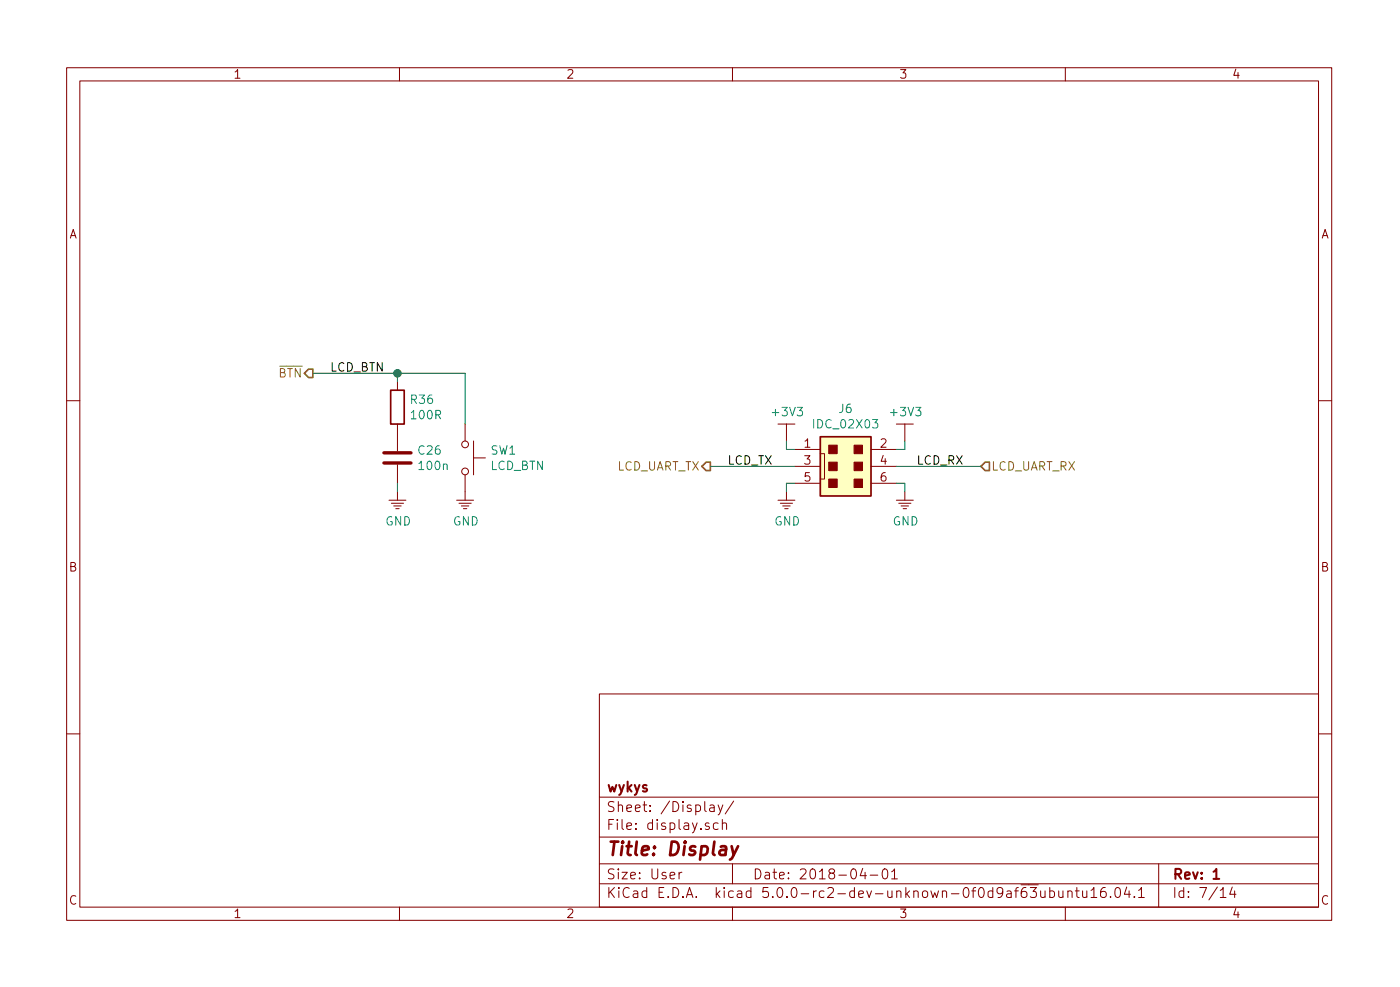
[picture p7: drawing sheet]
<svg xmlns="http://www.w3.org/2000/svg" width="210mm" height="148mm" viewBox="0 0 210 148" stroke-linecap="round" stroke-linejoin="round" font-family="sans-serif">
<g fill="none" stroke="#840000" stroke-width=".15">
<path d="M10 10.2h190v128h-190zM12 12.1h186v124.1h-186zM60 10.2v1.9M110 10.2v1.9M160 10.2v1.9M59.7 57.3v1.3M10 60.2h2M58.4 75.1h2.6M58.8 75.5h1.8M59.1 76h1.1M59.4 76.4h.5M59.7 63.7v4"/>
<path d="M59.7 69.8v2.8M59.7 73.8v1.3M68.6 75.1h2.5M68.9 75.5h1.9M69.3 76h1.1M69.6 76.4h.5M69.8 63.7v2.5M69.8 71.3v3.8M71.1 68.7h1.8M71.1 66.2v5.1M116.8 75.1h2.6M116.8 63.7h2.6"/>
<path d="M117.2 75.5h1.8M117.6 76h1.1M117.9 76.4h.5M118.1 63.7v2.5M118.1 73.8v1.3M119.4 67.5h3.8M119.4 70h3.8M119.4 72.6h3.8M123.2 68.1h.6v3.8h-.6M130.8 67.5h3.8M130.8 70h3.8M130.8 72.6h3.8"/>
<path d="M134.6 75.1h2.6M134.6 63.7h2.6M135 75.5h1.8M135.3 76h1.1M135.6 76.4h.5M135.9 63.7v2.5M135.9 73.8v1.3M198 60.2h2M10 110.2h2M90 104.2h108v32h-108zM90 119.7h108M198 110.2h2"/>
<path d="M60 136.2v2M90 132.7h108M90 129.7h108M90 125.7h108M102 130.9v1M102.4 130.9l-.3 .1-.1 .2M106.5 123.6l-.4-.1-.2 .3a.48 .48 0 0 0 .6 .3l.1 .1-.1 .2-.2 .1-.4-.1M106.6 120.9l.2-.1 .4 .1 .1 .9M107.3 121.2l-.5 .1-.2 .2v.3h.2h.5M107.8 123.6a.53 .53 0 0 0-.6 .1v.7a.53 .53 0 0 0 .6 0M107.8 120.8l.4 1M108.5 123.7a.38 .38 0 0 1 .6 0v.8"/>
<path d="M108.5 123v1.5M108.6 120.8l-.5 1.4-.3 .1M110 129.7v3M110 136.2v2M110.2 120.3l-1.3 1.9M129.6 130.4l-.4 1.1h.9M129.9 130.9v1M130.7 131.4h1.1M132.6 130.6a.37 .37 0 0 1 .4-.2 .37 .37 0 0 1 .3 .3v.3a.72 .72 0 0 1-.3 .9l-.4-.1-.1-.4zM133.9 130.9l.4-.5v1.5M133.9 131.9h.9M154.5 132.8h1.4"/>
<path d="M154.7 133.2h1l-.6 .6 .4 .1a.61 .61 0 0 1 .1 .7l-.2 .1h-.5l-.2-.1M156.3 133.7v.8a.39 .39 0 0 0 .6 .1M156.9 133.7v1M157.7 133.8l.4-.1 .3 .3-.1 .6-.2 .1h-.4M157.7 133.2v1.5M159 133.7v.8a.37 .37 0 0 0 .6 .1M159.6 133.7v1M160 136.2v2M160.4 133.9a.38 .38 0 0 1 .6 0v.8M160.4 133.7v1M161.5 133.7h.6M161.7 133.2v1.3l.2 .2h.2"/>
<path d="M162.6 133.7v1h.4l.2-.1M163.2 133.7v1M163.9 133.7l.4-.5v1.5M163.9 134.7h.8M166 133.2a.62 .62 0 0 0-.7 .7v.6a.48 .48 0 0 0 .8 .1v-.5l-.1-.2-.4-.1-.3 .3M166.8 134.6l.1 .1h-.1h-.1h.1M167.6 133.4a.37 .37 0 0 1 .3-.2 .37 .37 0 0 1 .3 .3l.1 .3a.72 .72 0 0 1-.4 .9h-.3a1.2 1.2 0 0 1 0-1.3zM169.2 133.2l-.3 1h.9M169.6 133.7v1M170.4 134.6v.1h-.1l.1-.1v.1M171 133.7l.4-.5v1.5M171 134.7h.9"/>
<path d="M174 129.7v6.5M183.3 133.7l.4-.5v1.5M183.3 134.7h.8M185.1 133.2l-.4 1h.9M185.4 133.7v1"/>
<circle cx="69.9" cy="70.8" r=".51"/>
<circle cx="69.9" cy="66.7" r=".51"/>
</g>
<path d="M182.2 130.9l.5-.5v1.5M182.2 131.9h.9" fill="none" stroke="#840000" stroke-width=".3"/>
<path d="M109.9 127l.3 1.4M110.8 127l-.9 1.8-.3 .2" fill="none" stroke="#840000" stroke-width=".41"/>
<path d="M123.2 65.6h7.6v8.9h-7.6z" fill="#ffffc2" stroke="#ffffc2" stroke-width=".15"/>
<path d="M58.7 58.6h2v5.1h-2zM123.2 65.6h7.6v8.9h-7.6z" fill="none" stroke="#840000" stroke-width=".25"/>
<g fill="#840000" stroke="#840000" stroke-width=".15">
<path d="M124.5 71.9h1.2v1.3h-1.2z"/>
<path d="M124.5 69.4h1.2v1.2h-1.2z"/>
<path d="M124.5 66.8h1.2v1.3h-1.2z"/>
<path d="M128.3 71.9h1.2v1.3h-1.2z"/>
<path d="M128.3 69.4h1.2v1.2h-1.2z"/>
<path d="M128.3 66.8h1.2v1.3h-1.2z"/>
</g>
<path d="M47 56h22.8v7.7M59.7 56v1.3M59.7 72.6v1.2M106.7 70h12.7M118.1 66.2v1.3h1.3M119.4 72.6h-1.3v1.2M134.6 72.6h1.3v1.2M134.6 70h12.7M135.9 66.2v1.3h-1.3" fill="none" stroke="#008400" stroke-width=".15"/>
<path d="M46.4 55.4h.6v1.3h-.6l-.7-.7zM106 69.4h.7v1.2h-.7l-.6-.6zM148 69.4h.6v1.2h-.6l-.7-.6z" fill="none" stroke="#848400" stroke-width=".25"/>
<path d="M57.7 69.5h4M57.7 68h4" fill="none" stroke="#840000" stroke-width=".51"/>
<circle cx="59.7" cy="56" r=".51" fill="#008400" stroke="#008400" stroke-width=".25"/>
<text font-size="2.8" fill="#840000" x="91" y="128.5">Title: Display</text>
<g font-size="2.1" fill="#840000">
<text x="91" y="118.9">wykys</text>
<text x="91" y="124.6">File: display.sch</text>
<text x="91" y="121.9">Sheet: /Display/</text>
<text x="91" y="134.8">KiCad E.D.A. kicad 5.0.0-rc2-dev-unknown-0f0d9af63ubuntu16.04.1</text>
<text x="91" y="132">Size: User</text>
<text x="113" y="132">Date: 2018-04-01</text>
<text x="176" y="132">Rev: 1</text>
<text x="176" y="134.8">Id: 7/14</text>
</g>
<g font-size="1.8" fill="#840000">
<text x="35" y="11.8">1</text>
<text x="85" y="11.8">2</text>
<text x="135" y="11.8">3</text>
<text x="185" y="11.8">4</text>
<text x="10.4" y="35.8">A</text>
<text x="198.4" y="35.8">A</text>
<text x="120.8" y="67.2">1</text>
<text x="120.8" y="69.8">3</text>
<text x="132.2" y="67.2">2</text>
<text x="132.2" y="69.8">4</text>
<text x="120.8" y="72.3">5</text>
<text x="132.2" y="72.3">6</text>
<text x="10.4" y="85.8">B</text>
<text x="198.4" y="85.8">B</text>
<text x="10.4" y="135.8">C</text>
<text x="35" y="137.8">1</text>
<text x="85" y="137.8">2</text>
<text x="135" y="137.8">3</text>
<text x="185" y="137.8">4</text>
<text x="198.4" y="135.8">C</text>
</g>
<g font-size="1.8" fill="#848400">
<text x="41.8" y="56.7">BTN</text>
<text x="92.4" y="70.6">LCD_UART_TX</text>
<text x="148.8" y="70.6">LCD_UART_RX</text>
</g>
<g font-size="1.8">
<text x="49.5" y="55.8">LCD_BTN</text>
<text x="109.2" y="69.8">LCD_TX</text>
<text x="137.7" y="69.8">LCD_RX</text>
</g>
<g font-size="1.8" fill="#008484">
<text x="61.7" y="60.6">R36</text>
<text x="61.9" y="62.9">100R</text>
<text x="116.2" y="62.5">+3V3</text>
<text x="122.4" y="64.3">IDC_02X03</text>
<text x="126" y="62">J6</text>
<text x="133.9" y="62.5">+3V3</text>
<text x="62.9" y="68.3">C26</text>
<text x="63.1" y="70.6">100n</text>
<text x="73.6" y="70.6">LCD_BTN</text>
<text x="73.7" y="68.3">SW1</text>
<text x="57.9" y="78.9">GND</text>
<text x="68" y="78.9">GND</text>
<text x="116.3" y="78.9">GND</text>
<text x="134.1" y="78.9">GND</text>
</g>
</svg>
